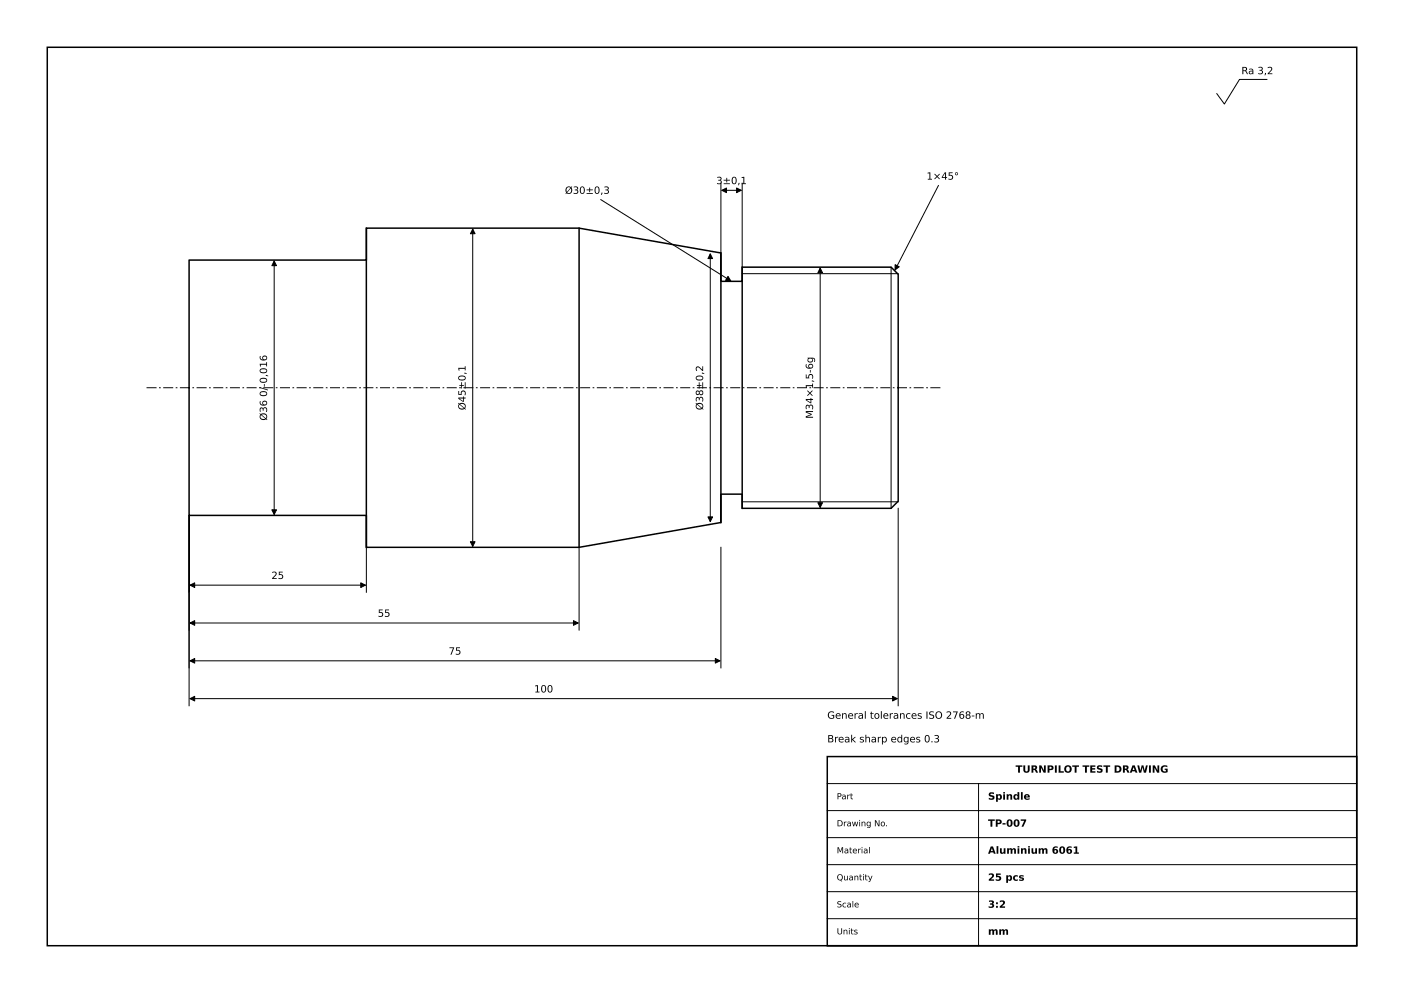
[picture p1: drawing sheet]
<svg xmlns="http://www.w3.org/2000/svg" width="297mm" height="210mm" viewBox="0 0 297 210" stroke-linecap="round" stroke-linejoin="round" font-family="sans-serif">
<path d="M10 10h277v190h-277zM40 55h37.5v-6.8h45l30 5.3v6h4.5v-3h31.5l1.5 1.5v48l-1.5 1.5h-31.5v-3h-4.5v6l-30 5.2h-45v-6.7h-37.5zM77.5 48.2v67.5M122.5 48.2v67.5M152.5 53.5v57M157 56.5v51M175 160h112v40h-112z" fill="none" stroke="#000" stroke-width=".32"/>
<g fill="none" stroke="#000" stroke-width=".21">
<path d="M268 16.8h-5.8l-3.2 5.2-1.6-2.2M152.5 38.7v14.8M157 38.7v17.8M198.5 39.2l-9.2 17.9M58 55.2v53.6M100 48.4v67.2M127.1 42.2l27.5 17.2M150.3 53.7v56.6M152.7 40.2h4.1M157 57.9h33M173.5 56.7v50.6M188.5 56.5v51"/>
<path d="M40 109v40.2M77.5 109v16.2M122.5 115.7v17.5M152.5 115.7v25.5M157 106.1h33M190 107.5v41.7M40.2 123.7h37.1M40.2 131.7h82.1M40.2 139.7h112.1M40.2 147.7h149.6M175 165.7h112M175 171.4h112"/>
<path d="M175 177.1h112M207 165.7v34.3M175 182.9h112M175 188.6h112M175 194.3h112M175 200h112"/>
</g>
<path d="M31 82h168" fill="none" stroke="#000" stroke-width=".21" stroke-dasharray="2.1 .5 .4 .5" stroke-linecap="butt"/>
<g fill="#000" stroke="#000" stroke-width=".21">
<path d="M155.8 39.8l1 .4-1 .5zM58 55.2l.5 1h-1zM100 48.4l.5 1h-1zM150.3 53.7l.4 1h-.9zM152.7 40.2l1-.4v.9zM154 58.5l.6 .9-1.1-.1zM173.5 56.7l.5 1h-1zM189.4 56l.8 .4-.9 .7zM57.5 107.8h1l-.5 1zM99.5 114.6h1l-.5 1zM149.8 109.3h.9l-.4 1zM173 106.3h1l-.5 1z"/>
<path d="M40.2 123.7l1-.4v.9zM40.2 131.7l1-.4v.9zM76.3 123.3l1 .4-1 .5zM121.3 131.3l1 .4-1 .5zM151.3 139.3l1 .4-1 .5zM40.2 139.7l1-.4v.9zM40.2 147.7l1-.4v.9zM188.8 147.3l1 .4-1 .5z"/>
</g>
<g font-size="2.1">
<text x="262.6" y="15.7">Ra 3,2</text>
<text x="119.5" y="41">Ø30±0,3</text>
<text x="151.5" y="38.9">3±0,1</text>
<text x="196" y="38">1×45°</text>
<text x="56.5" y="89" transform="rotate(-90 56.5 89)">Ø36 0/-0,016</text>
<text x="98.5" y="86.7" transform="rotate(-90 98.5 86.7)">Ø45±0,1</text>
<text x="148.7" y="86.7" transform="rotate(-90 148.7 86.7)">Ø38±0,2</text>
<text x="172" y="88.6" transform="rotate(-90 172 88.6)">M34×1,5-6g</text>
<text x="57.4" y="122.4">25</text>
<text x="79.9" y="130.4">55</text>
<text x="94.9" y="138.4">75</text>
<text x="113" y="146.4">100</text>
<text x="175" y="152">General tolerances ISO 2768-m</text>
<text x="175" y="157">Break sharp edges 0.3</text>
<text x="214.8" y="163.4">TURNPILOT TEST DRAWING</text>
<text x="209" y="169.1">Spindle</text>
<text x="209" y="174.8">TP-007</text>
<text x="209" y="180.6">Aluminium 6061</text>
<text x="209" y="186.3">25 pcs</text>
<text x="209" y="192">3:2</text>
<text x="209" y="197.7">mm</text>
</g>
<g font-size="1.8">
<text x="177" y="169">Part</text>
<text x="177" y="174.7">Drawing No.</text>
<text x="177" y="180.5">Material</text>
<text x="177" y="186.2">Quantity</text>
<text x="177" y="191.9">Scale</text>
<text x="177" y="197.6">Units</text>
</g>
</svg>
